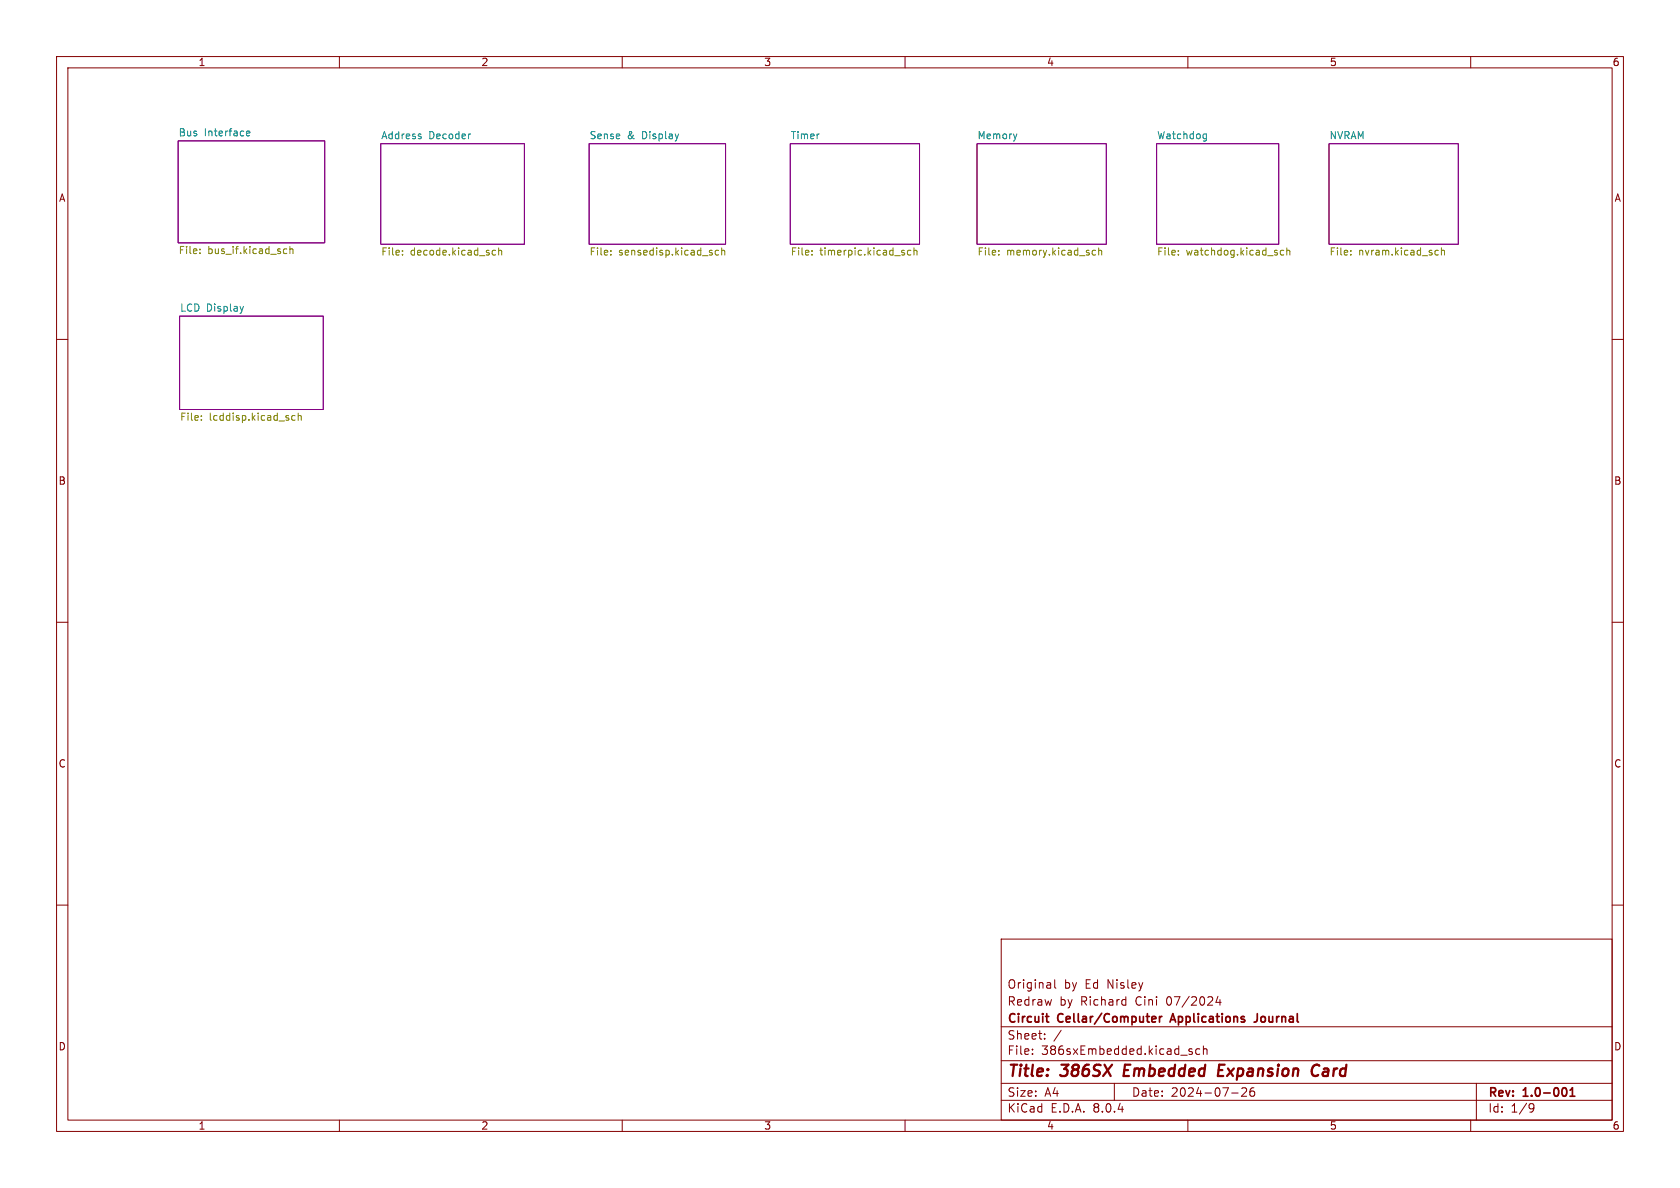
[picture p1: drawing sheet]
<svg xmlns="http://www.w3.org/2000/svg" width="297mm" height="210mm" viewBox="0 0 297 210" stroke-linecap="round" stroke-linejoin="round" font-family="sans-serif">
<g fill="none" stroke="#840000" stroke-width=".18">
<path d="M10 10h277v190h-277zM12 12h273v186h-273zM60 10v2M110 10v2M160 10v2M210 10v2M260 10v2M10 60h2M285 60h2M10 110h2M285 110h2M10 160h2"/>
<path d="M285 160h2M177 166h108v32h-108zM186.5 173.2v1.3l.2 .2M198.9 176.7l.1 .1M199 176.2v1.5M199 177.6l-.1 .1M215.3 176.1l-.3 1.1h.9M215.7 176.7v1M60 198v2M110 198v2M160 198v2M177 194.5h108"/>
<path d="M177 191.5h108M177 187.5h108M177 181.5h108M182.5 186.3v.1M182.5 185.5v.1M184.7 183.6v.1M184.7 182.8v.1M187.6 182.1l-1.3 2M197 191.5v3M210 198v2M210.2 185.7l.6 .4-.2 .3-.4-.1M210.7 185.5l-.3-.1-.2 .2"/>
<path d="M212.1 185.5l-.4-.1-.3 .3v.4l.1 .2h.6M212.7 185.5l.3-.1 .3 .1 .1 .9M212.7 184.9v1.5M217.7 193.2h1.2M220.3 192.4v.5l-.8 .9h.9M221.2 192.4a1.17 1.17 0 0 0-.1 1.3h.6l.1-.5-.3-.3h-.3l-.2 .3M260 198v2M261 191.5v6.5M270.6 195.1l.5 .1a.99 .99 0 0 1-.4 1.4h-.2M271.2 195.7l-.3 .3h-.3"/>
</g>
<path d="M184.8 179.7h.6M203.8 179.7l.5 .1v.2l-.7 .2M205 179.7v1M205.4 179.7l-.3 .1-.1 .2M207.3 179.2l-.5 1.5M222.3 179.2v1.1a.48 .48 0 0 1-.6 .4M185.3 180.7h.1M204.3 180.6l-.5 .1M207 180.3h.7M276.8 192.4l.2 .5-.2 .8M277.6 193.8h.8M277.6 192.7l.4-.4v1.5" fill="none" stroke="#840000" stroke-width=".3"/>
<path d="M198.9 188.2l-.3 2h1M215.4 189.2h.7M216.5 188.2h-.9l-.3 2h1M232 189.9a.67 .67 0 0 0 1 .1M233.2 188.4a.73 .73 0 0 0-1.1 .3" fill="none" stroke="#840000" stroke-width=".4"/>
<path d="M31.5 24.9h25.9v18h-25.9zM67.3 25.4h25.4v17.8h-25.4zM104.1 25.4h24.2v17.8h-24.2zM139.7 25.4h22.9v17.8h-22.9zM172.7 25.4h22.9v17.8h-22.9zM204.5 25.4h21.6v17.8h-21.6zM234.9 25.4h22.9v17.8h-22.9zM31.7 55.9h25.4v16.5h-25.4z" fill="none" stroke="#840084" stroke-width=".18"/>
<path d="M43.6 23.6l.6-.1-.1-.3h-.3l-.2 .2v.6h.5M74.3 24.1l.2 .2-.2 .2M74.3 23.7h.1M83.1 23.7h.1M179.8 23.7l-.3 .8M212.9 23.7h.4M213.3 23.7v1l-.1 .2h-.3M213.3 24.5h-.4M43 54.2l-.3 .8" fill="none" stroke="#008484" stroke-width=".18"/>
<g fill="none" stroke="#848400" stroke-width=".18">
<path d="M35.3 44.7v.1M35.3 44v.2M50.2 44.8h.5M50.2 44h.5M51.3 44.1l.1-.1h.3l.1 .8M51.3 43.6v1.2M71.2 45v.1M71.2 44.3v.1M87.1 45h.5M87.1 44.3h.5M88.2 44.4l.1-.2 .3 .1 .1 .8M88.2 43.8v1.3"/>
<path d="M108 45v.1M108 44.3v.1M127 44.3l-.3-.1-.3 .3 .2 .5h.4M127.6 44.4l.2-.2 .3 .1v.8M127.6 43.8v1.3M143.5 45v.1M143.5 44.3v.1M161 44.3l-.3-.1-.3 .3 .1 .5h.5M161.6 44.4l.2-.2 .3 .1v.8M161.6 43.8v1.3M176.6 45v.1M176.6 44.3v.1"/>
<path d="M193.1 45l.2 .1 .4-.1M193.7 44.3l-.4-.1-.2 .2M194.2 44.4l.2-.2 .3 .1 .1 .8M194.2 43.8v1.3M208.3 45v.1M208.3 44.3v.1M226.9 44.3l-.3-.1-.3 .3 .2 .5h.4M227.5 44.4l.2-.2 .3 .1v.8M227.5 43.8v1.3M238.8 45v.1M238.8 44.3v.1M253.9 44.2l.4 .1"/>
<path d="M254.3 45l-.4 .1M254.8 44.4l.2-.2 .3 .1 .1 .8M254.8 43.8v1.3M35.6 74.2v.1M35.6 73.5v.1M52.2 73.5h-.4l-.2 .2 .1 .5h.5M52.7 73.6l.2-.1h.3l.1 .8M52.7 73v1.3"/>
</g>
<g font-size="2.8" fill="#840000">
<text x="178" y="190.9">Title:</text>
<text x="187.7" y="190.9">386SX</text>
<text x="199.5" y="190.9">Embedded</text>
<text x="217" y="190.9">Expansion</text>
<text x="234.3" y="190.9">Card</text>
</g>
<g font-size="2.1" fill="#840000">
<text x="178" y="178">Redraw</text>
<text x="178" y="175">Original</text>
<text x="187.3" y="178">by</text>
<text x="188.1" y="175">by</text>
<text x="191.1" y="178">Richard</text>
<text x="191.9" y="175">Ed Nisley</text>
<text x="200.9" y="178">Cini</text>
<text x="206.5" y="178">07/2024</text>
<text x="178" y="184">Sheet:</text>
<text x="178" y="181.2">Circuit</text>
<text x="187.1" y="181.2">Cellar/Computer</text>
<text x="207.7" y="181.2">Applications</text>
<text x="223.1" y="181.2">Journal</text>
<text x="178" y="186.7">File:</text>
<text x="184.1" y="186.7">386sxEmbedded.kicad_sch</text>
<text x="178" y="196.9">KiCad</text>
<text x="178" y="194.1">Size:</text>
<text x="184.7" y="194.1">A4</text>
<text x="185.7" y="196.9">E.D.A.</text>
<text x="193.3" y="196.9">8.0.4</text>
<text x="200" y="194.1">Date:</text>
<text x="207" y="194.1">2024-07-26</text>
<text x="263" y="194.3">Rev:</text>
<text x="263" y="196.9">Id:</text>
<text x="267.1" y="196.9">1/9</text>
<text x="269.4" y="194.3">1.0-001</text>
</g>
<g font-size="1.8" fill="#840000">
<text x="35" y="11.9">1</text>
<text x="85" y="11.9">2</text>
<text x="135" y="11.9">3</text>
<text x="185" y="11.9">4</text>
<text x="235" y="11.9">5</text>
<text x="285" y="11.9">6</text>
<text x="10.3" y="35.9">A</text>
<text x="285.3" y="35.9">A</text>
<text x="10.3" y="85.9">B</text>
<text x="285.3" y="85.9">B</text>
<text x="10.3" y="135.9">C</text>
<text x="285.3" y="135.9">C</text>
<text x="10.3" y="185.9">D</text>
<text x="285.3" y="185.9">D</text>
<text x="35" y="199.9">1</text>
<text x="85" y="199.9">2</text>
<text x="135" y="199.9">3</text>
<text x="185" y="199.9">4</text>
<text x="235" y="199.9">5</text>
<text x="285" y="199.9">6</text>
</g>
<g font-size="1.8" fill="#008484">
<text x="31.5" y="24.2">Bus</text>
<text x="36.1" y="24.2">Interface</text>
<text x="67.3" y="24.7">Address</text>
<text x="75.8" y="24.7">Decoder</text>
<text x="104.1" y="24.7">Sense</text>
<text x="110.9" y="24.7">&amp;</text>
<text x="113.6" y="24.7">Display</text>
<text x="139.7" y="24.7">Timer</text>
<text x="172.7" y="24.7">Memory</text>
<text x="204.5" y="24.7">Watchdog</text>
<text x="234.9" y="24.7">NVRAM</text>
<text x="31.7" y="55.2">LCD Display</text>
</g>
<g font-size="1.8" fill="#848400">
<text x="31.5" y="45.2">File:</text>
<text x="36.7" y="45.2">bus_if.kicad_sch</text>
<text x="67.3" y="45.5">File:</text>
<text x="72.5" y="45.5">decode.kicad_sch</text>
<text x="104.1" y="45.5">File:</text>
<text x="109.4" y="45.5">sensedisp.kicad_sch</text>
<text x="139.7" y="45.5">File:</text>
<text x="144.9" y="45.5">timerpic.kicad_sch</text>
<text x="172.7" y="45.5">File:</text>
<text x="177.9" y="45.5">memory.kicad_sch</text>
<text x="204.5" y="45.5">File:</text>
<text x="209.7" y="45.5">watchdog.kicad_sch</text>
<text x="234.9" y="45.5">File:</text>
<text x="240.2" y="45.5">nvram.kicad_sch</text>
<text x="31.7" y="74.7">File:</text>
<text x="37" y="74.7">lcddisp.kicad_sch</text>
</g>
</svg>
